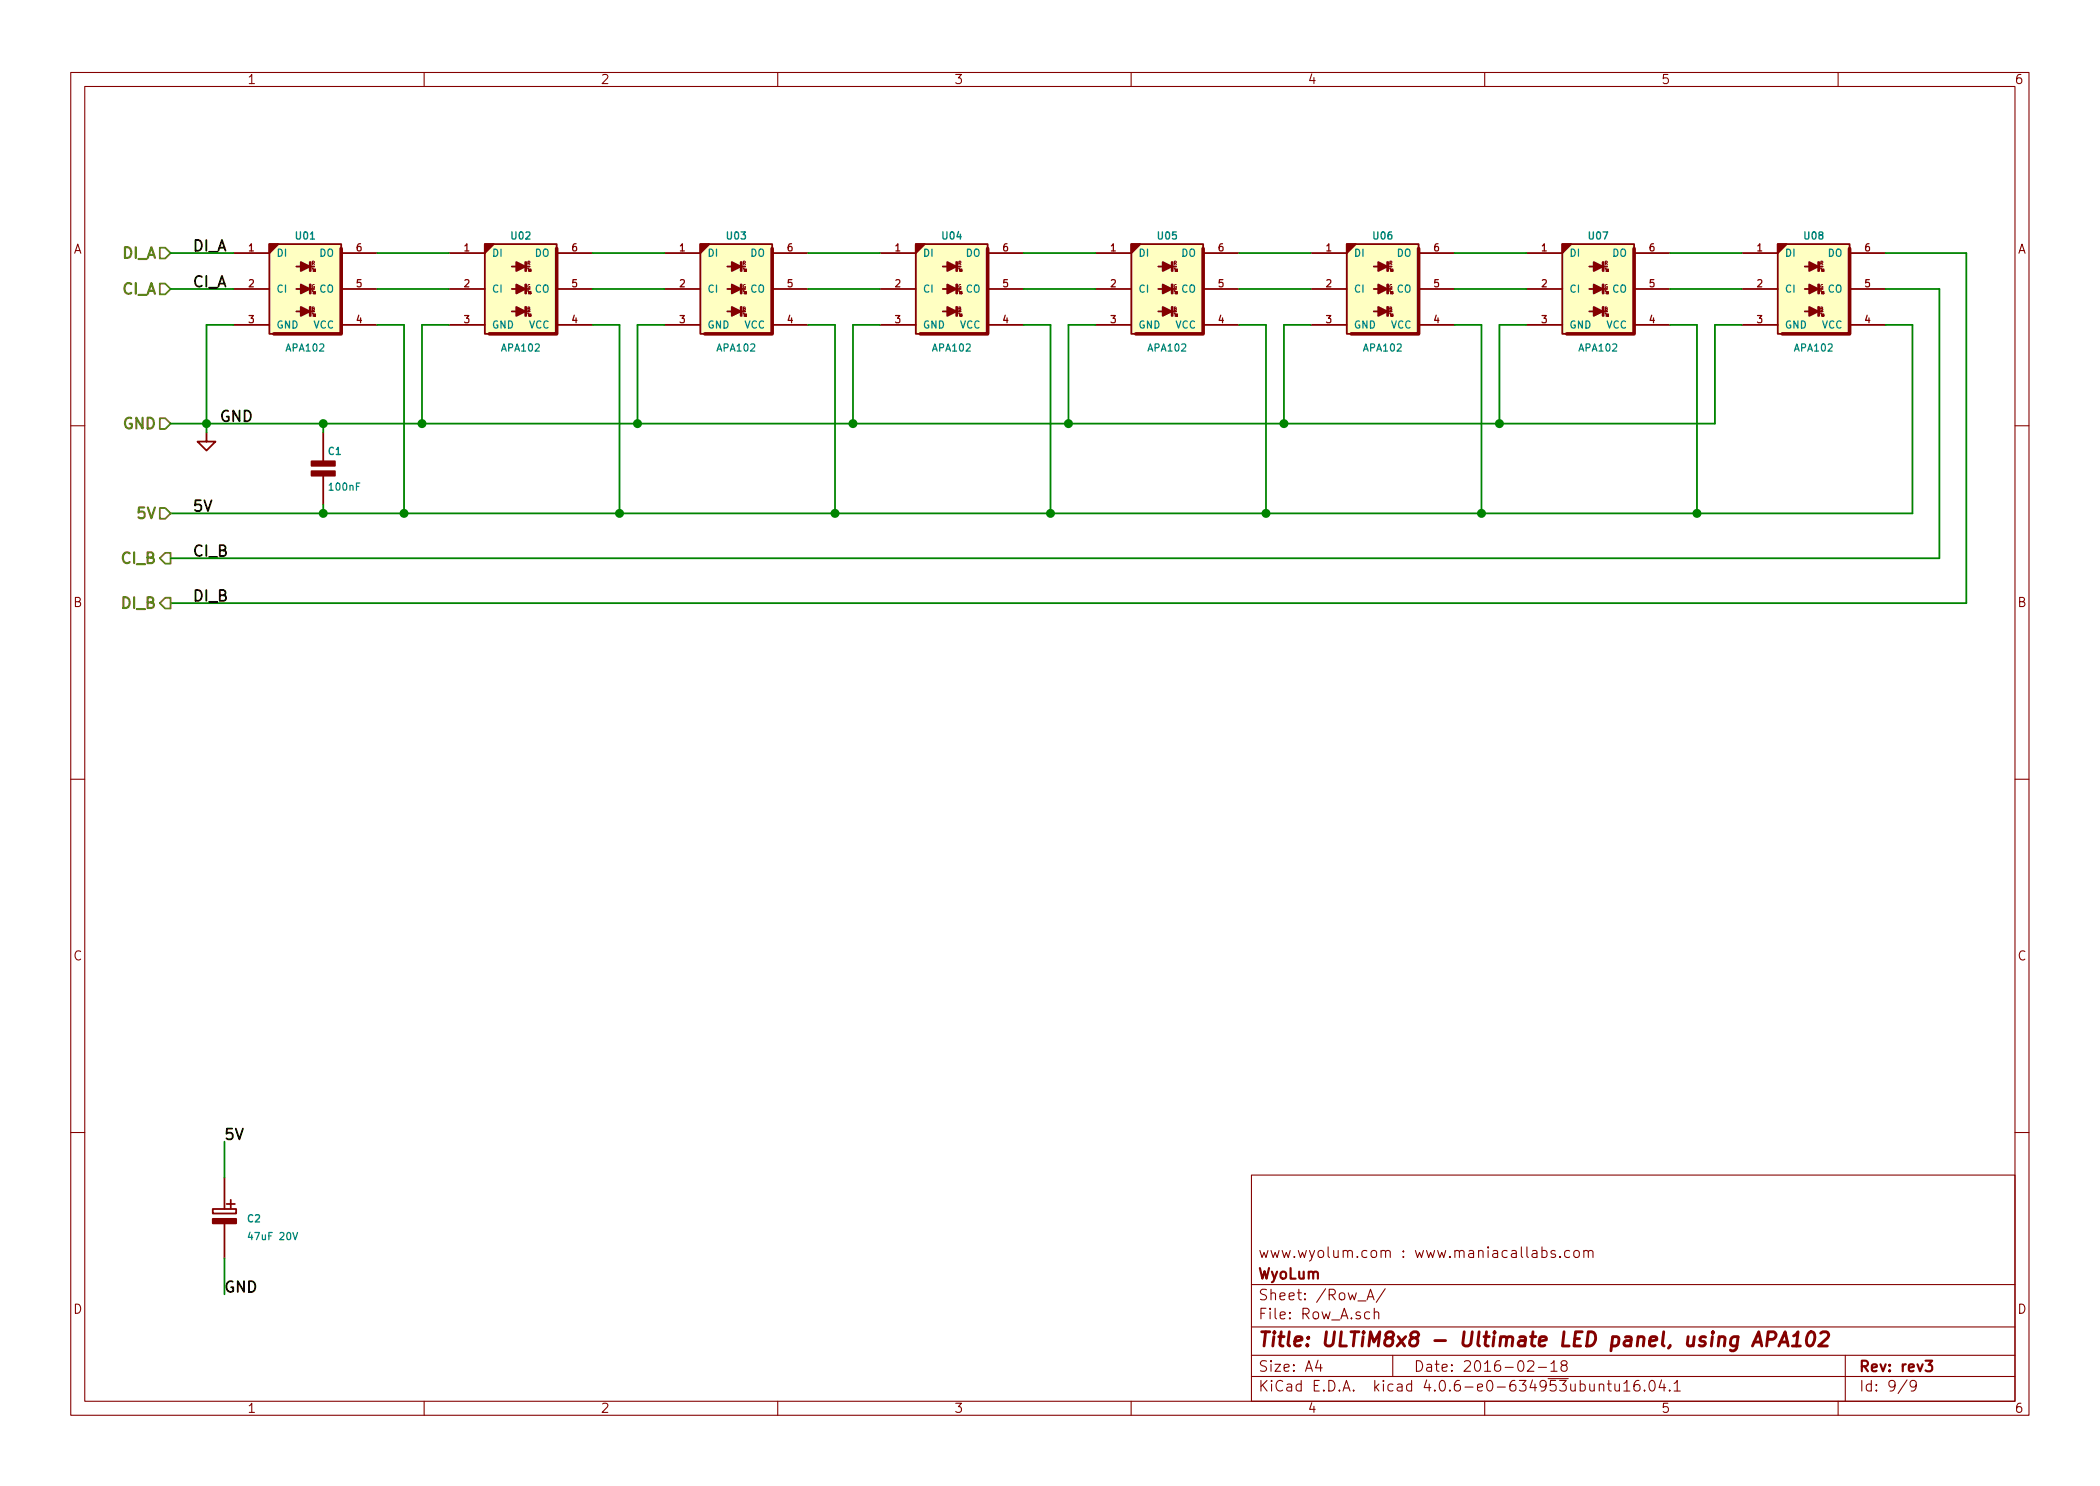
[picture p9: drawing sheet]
EESchema Schematic File Version 2
LIBS:power
LIBS:ultim8x8_sym
LIBS:ultim8x8-cache
EELAYER 25 0
EELAYER END
$Descr A4 11693 8268
encoding utf-8
Sheet 9 9
Title "ULTiM8x8 - Ultimate LED panel, using APA102"
Date "2016-02-18"
Rev "rev3"
Comp "WyoLum"
Comment1 "www.wyolum.com : www.maniacallabs.com"
Comment2 ""
Comment3 ""
Comment4 ""
$EndDescr
$Comp
L C2 C1
U 1 1
P 1800 2600
F 0 "C1" H 1825 2700 40  0000 L CNB
F 1 "100nF" H 1825 2500 40  0000 L CNN
F 2 "ultim8x8_libs:c_0805" H 1800 2600 50  0001 C CNN
F 3 "" H 1800 2600 60  0001 C CNN
F 4 "CAP CER 0.1UF 25V 10% X7R 0805" H 1800 2800 60  0001 L CNN "Field4"
F 5 "100nF, 25V" H 1800 2900 60  0001 L CNN "Field5"
F 6 "Surface Mount, MLCC" H 1800 3000 60  0001 L CNN "Field6"
F 7 "Kemet" H 1800 3100 60  0001 L CNN "Field7"
F 8 "C0805C104K3RACTU" H 1800 3200 60  0001 L CNN "Field8"
F 9 "Digikey" H 1800 3300 60  0001 L CNN "Field9"
F 10 "399-1168-1-ND" H 1800 3400 60  0001 L CNN "Field10"
F 11 "http://www.digikey.com/product-detail/en/C0805C104K3RACTU/399-1168-1-ND/411443" H 1800 3500 60  0001 L CNN "Field11"
	1    1800 2600
	1    0    0    -1  
$EndComp
Text Label 1250 6350 0    60   ~ 0
5V
Text Label 1250 7200 0    60   ~ 0
GND
$Comp
L C_POL_1 C2
U 1 1
P 1250 6750
F 0 "C2" H 1375 6725 40  0000 L CNB
F 1 "47uF 20V" H 1375 6625 40  0000 L CNN
F 2 "ultim8x8_libs:c_2917" H 1250 6700 50  0001 C CNN
F 3 "" H 1250 6750 60  0001 C CNN
F 4 "Value" H 1250 6750 60  0001 C CNN "manf#"
F 5 "CAP ALUM 47UF 8V 20% SMD" H 1250 6950 60  0001 L CNN "Field4"
F 6 "47u,8V" H 1250 7050 60  0001 L CNN "Field5"
F 7 "2917 (7343 Metric)" H 1250 7150 60  0001 L CNN "Field6"
F 8 "Panasonic Electronic Components" H 1250 7250 60  0001 L CNN "Field7"
F 9 "EEF-CD0K470R" H 1250 7350 60  0001 L CNN "Field8"
F 10 "Digikey" H 1250 7450 60  0001 L CNN "Field9"
F 11 "PCE3606CT-ND" H 1250 7550 60  0001 L CNN "Field10"
F 12 "http://www.digikey.com/product-detail/en/EEF-CD0K470R/PCE3606CT-ND/614442" H 1250 7650 60  0001 L CNN "Field11"
	1    1250 6750
	1    0    0    -1  
$EndComp
Wire Wire Line
	1250 7000 1250 7200
Wire Wire Line
	1250 6550 1250 6350
Text Label 1075 1400 0    60   ~ 0
DI_A
Text HLabel 950  3100 0    60   Output ~ 12
CI_B
Text HLabel 950  2350 0    60   Input ~ 12
GND
$Comp
L APA102 U01
U 1 1
P 1700 1600
F 0 "U01" H 1700 1900 40  0000 C CNB
F 1 "APA102" H 1700 1275 40  0000 C CNN
F 2 "ultim8x8_libs:APA102" H 1600 2000 60  0001 C CNN
F 3 "" H 1700 1600 60  0001 C CNN
F 4 "mfr_pn" H 1700 1600 60  0001 C CNN "manf#"
	1    1700 1600
	1    0    0    -1  
$EndComp
Text Label 1225 2350 0    60   ~ 0
GND
Text Label 1075 2850 0    60   ~ 0
5V
Text Label 1075 3100 0    60   ~ 0
CI_B
$Comp
L GND #PWR011
U 1 1
P 1150 2400
F 0 "#PWR011" H 1150 2400 30  0001 C CNN
F 1 "GND" H 1150 2330 30  0001 C CNN
F 2 "" H 1150 2400 60  0001 C CNN
F 3 "" H 1150 2400 60  0001 C CNN
	1    1150 2400
	1    0    0    -1  
$EndComp
Wire Wire Line
	1150 1800 1150 2400
Connection ~ 1800 2850
Wire Wire Line
	1800 2850 1800 2800
Wire Wire Line
	950  3100 10800 3100
Connection ~ 1800 2350
Wire Wire Line
	950  2350 9550 2350
Wire Wire Line
	10800 3100 10800 1600
Wire Wire Line
	1800 2350 1800 2400
Wire Wire Line
	950  2850 10650 2850
Connection ~ 1150 2350
Text HLabel 950  2850 0    60   Input ~ 12
5V
$Comp
L APA102 U02
U 1 1
P 2900 1600
F 0 "U02" H 2900 1900 40  0000 C CNB
F 1 "APA102" H 2900 1275 40  0000 C CNN
F 2 "ultim8x8_libs:APA102" H 2800 2000 60  0001 C CNN
F 3 "" H 2900 1600 60  0001 C CNN
F 4 "mfr_pn" H 2900 1600 60  0001 C CNN "manf#"
	1    2900 1600
	1    0    0    -1  
$EndComp
$Comp
L APA102 U03
U 1 1
P 4100 1600
F 0 "U03" H 4100 1900 40  0000 C CNB
F 1 "APA102" H 4100 1275 40  0000 C CNN
F 2 "ultim8x8_libs:APA102" H 4000 2000 60  0001 C CNN
F 3 "" H 4100 1600 60  0001 C CNN
F 4 "mfr_pn" H 4100 1600 60  0001 C CNN "manf#"
	1    4100 1600
	1    0    0    -1  
$EndComp
$Comp
L APA102 U04
U 1 1
P 5300 1600
F 0 "U04" H 5300 1900 40  0000 C CNB
F 1 "APA102" H 5300 1275 40  0000 C CNN
F 2 "ultim8x8_libs:APA102" H 5200 2000 60  0001 C CNN
F 3 "" H 5300 1600 60  0001 C CNN
F 4 "mfr_pn" H 5300 1600 60  0001 C CNN "manf#"
	1    5300 1600
	1    0    0    -1  
$EndComp
$Comp
L APA102 U05
U 1 1
P 6500 1600
F 0 "U05" H 6500 1900 40  0000 C CNB
F 1 "APA102" H 6500 1275 40  0000 C CNN
F 2 "ultim8x8_libs:APA102_U05" H 6400 2000 60  0001 C CNN
F 3 "" H 6500 1600 60  0001 C CNN
F 4 "mfr_pn" H 6500 1600 60  0001 C CNN "manf#"
	1    6500 1600
	1    0    0    -1  
$EndComp
$Comp
L APA102 U06
U 1 1
P 7700 1600
F 0 "U06" H 7700 1900 40  0000 C CNB
F 1 "APA102" H 7700 1275 40  0000 C CNN
F 2 "ultim8x8_libs:APA102_U06" H 7600 2000 60  0001 C CNN
F 3 "" H 7700 1600 60  0001 C CNN
F 4 "mfr_pn" H 7700 1600 60  0001 C CNN "manf#"
	1    7700 1600
	1    0    0    -1  
$EndComp
$Comp
L APA102 U07
U 1 1
P 8900 1600
F 0 "U07" H 8900 1900 40  0000 C CNB
F 1 "APA102" H 8900 1275 40  0000 C CNN
F 2 "ultim8x8_libs:APA102" H 8800 2000 60  0001 C CNN
F 3 "" H 8900 1600 60  0001 C CNN
F 4 "mfr_pn" H 8900 1600 60  0001 C CNN "manf#"
	1    8900 1600
	1    0    0    -1  
$EndComp
$Comp
L APA102 U08
U 1 1
P 10100 1600
F 0 "U08" H 10100 1900 40  0000 C CNB
F 1 "APA102" H 10100 1275 40  0000 C CNN
F 2 "ultim8x8_libs:APA102" H 10000 2000 60  0001 C CNN
F 3 "" H 10100 1600 60  0001 C CNN
F 4 "mfr_pn" H 10100 1600 60  0001 C CNN "manf#"
	1    10100 1600
	1    0    0    -1  
$EndComp
Wire Wire Line
	2100 1400 2500 1400
Wire Wire Line
	3300 1400 3700 1400
Wire Wire Line
	2100 1600 2500 1600
Wire Wire Line
	3300 1600 3700 1600
Wire Wire Line
	4500 1400 4900 1400
Wire Wire Line
	4500 1600 4900 1600
Wire Wire Line
	5700 1400 6100 1400
Wire Wire Line
	5700 1600 6100 1600
Wire Wire Line
	6900 1400 7300 1400
Wire Wire Line
	6900 1600 7300 1600
Wire Wire Line
	8100 1400 8500 1400
Wire Wire Line
	8100 1600 8500 1600
Wire Wire Line
	9300 1400 9700 1400
Wire Wire Line
	9300 1600 9700 1600
Wire Wire Line
	1300 1800 1150 1800
Wire Wire Line
	2500 1800 2350 1800
Wire Wire Line
	2350 1800 2350 2350
Connection ~ 2350 2350
Wire Wire Line
	2100 1800 2250 1800
Wire Wire Line
	2250 1800 2250 2850
Connection ~ 2250 2850
Wire Wire Line
	3300 1800 3450 1800
Wire Wire Line
	3450 1800 3450 2850
Connection ~ 3450 2850
Wire Wire Line
	3700 1800 3550 1800
Wire Wire Line
	3550 1800 3550 2350
Connection ~ 3550 2350
Wire Wire Line
	4500 1800 4650 1800
Wire Wire Line
	4650 1800 4650 2850
Connection ~ 4650 2850
Wire Wire Line
	4900 1800 4750 1800
Wire Wire Line
	4750 1800 4750 2350
Connection ~ 4750 2350
Wire Wire Line
	5700 1800 5850 1800
Wire Wire Line
	5850 1800 5850 2850
Connection ~ 5850 2850
Wire Wire Line
	6100 1800 5950 1800
Wire Wire Line
	5950 1800 5950 2350
Connection ~ 5950 2350
Wire Wire Line
	6900 1800 7050 1800
Wire Wire Line
	7050 1800 7050 2850
Connection ~ 7050 2850
Wire Wire Line
	7300 1800 7150 1800
Wire Wire Line
	7150 1800 7150 2350
Connection ~ 7150 2350
Wire Wire Line
	8100 1800 8250 1800
Wire Wire Line
	8250 1800 8250 2850
Connection ~ 8250 2850
Wire Wire Line
	8500 1800 8350 1800
Wire Wire Line
	8350 1800 8350 2350
Connection ~ 8350 2350
Wire Wire Line
	9300 1800 9450 1800
Wire Wire Line
	9450 1800 9450 2850
Wire Wire Line
	9700 1800 9550 1800
Wire Wire Line
	9550 1800 9550 2350
Wire Wire Line
	10500 1800 10650 1800
Wire Wire Line
	10650 1800 10650 2850
Connection ~ 9450 2850
Wire Wire Line
	10800 1600 10500 1600
Wire Wire Line
	10500 1400 10950 1400
Wire Wire Line
	10950 1400 10950 3350
Wire Wire Line
	10950 3350 950  3350
Text HLabel 950  3350 0    60   Output ~ 12
DI_B
Text HLabel 950  1400 0    60   Input ~ 12
DI_A
Text HLabel 950  1600 0    60   Input ~ 12
CI_A
Wire Wire Line
	1300 1400 950  1400
Wire Wire Line
	1300 1600 950  1600
Text Label 1075 3350 0    60   ~ 0
DI_B
Text Label 1075 1600 0    60   ~ 0
CI_A
$EndSCHEMATC
